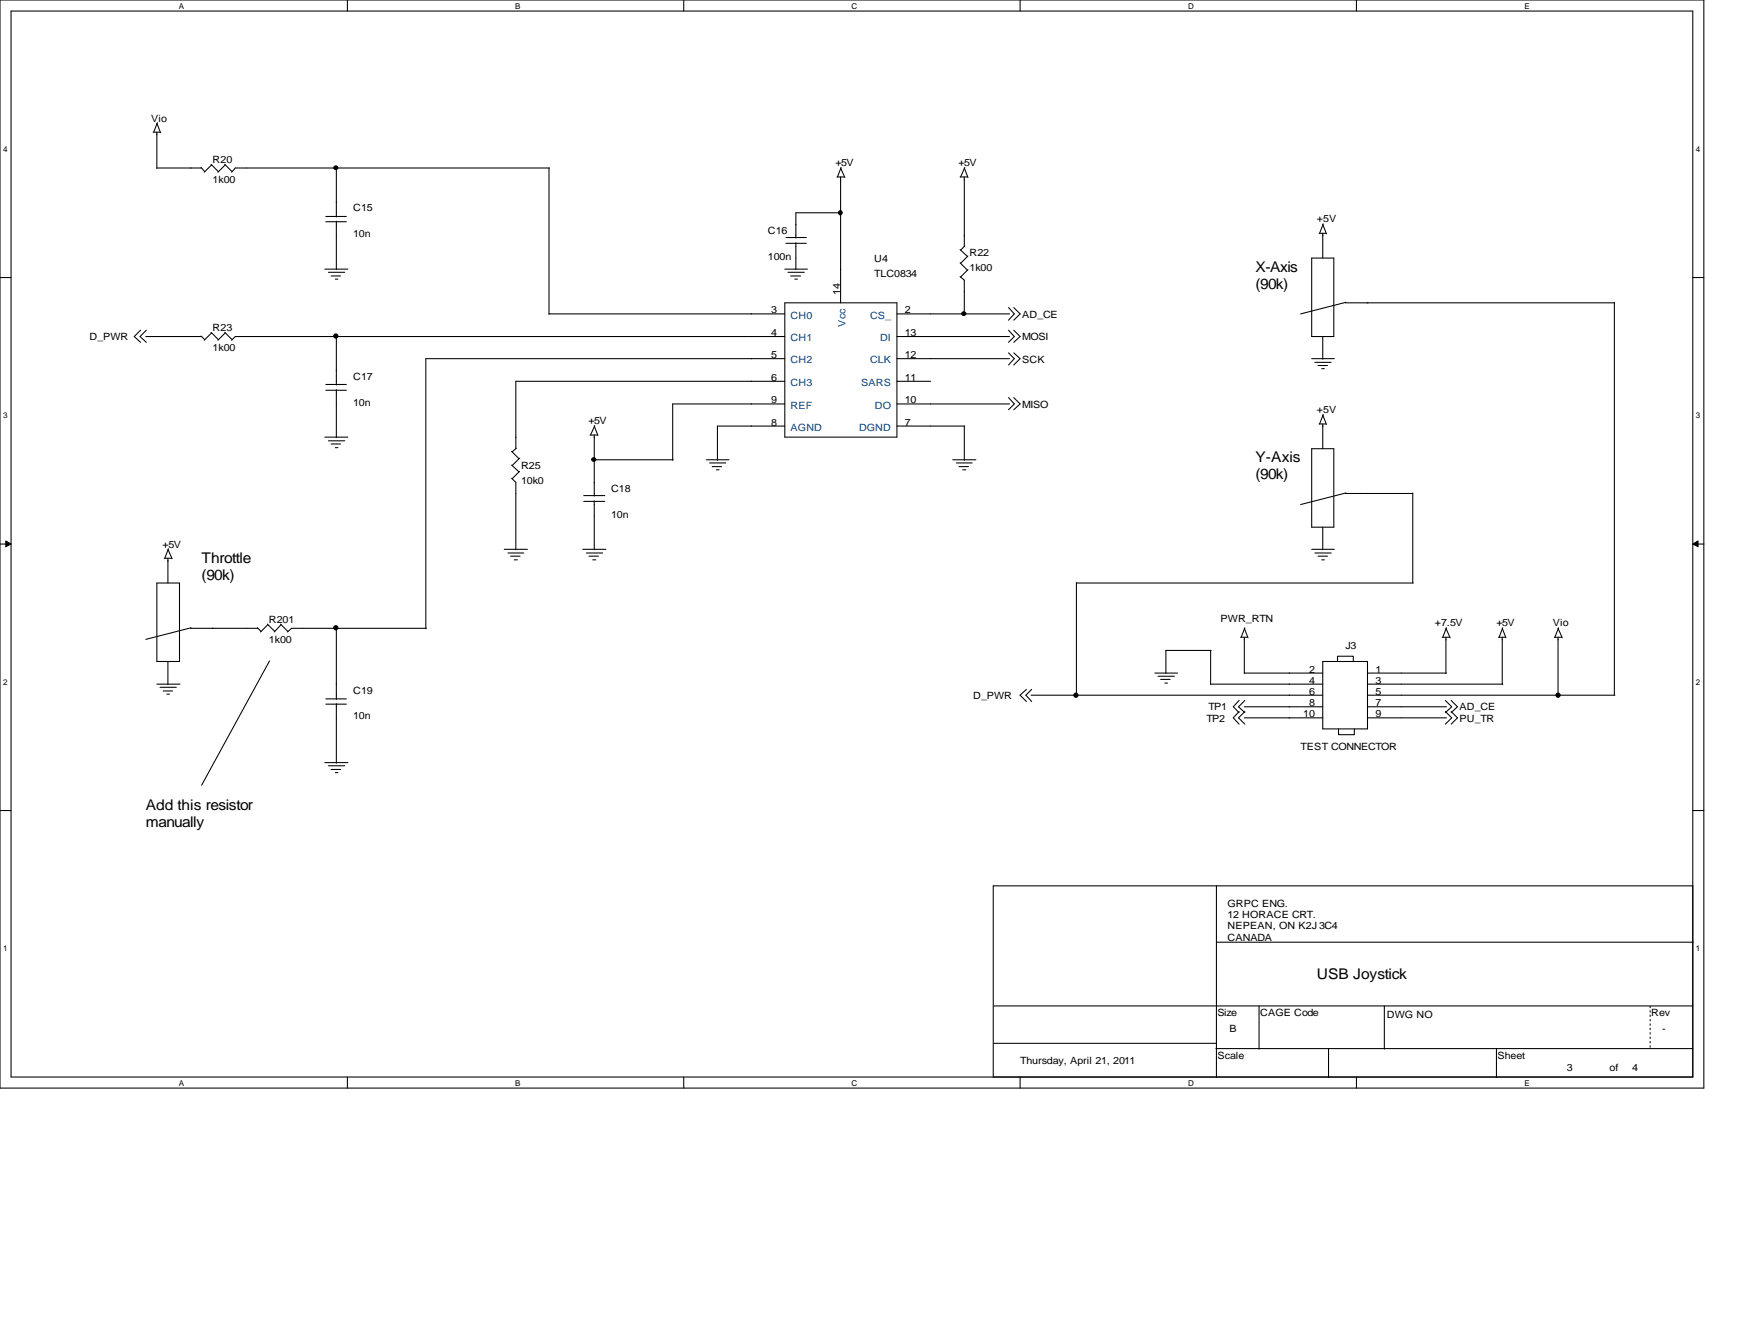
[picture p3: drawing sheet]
<svg xmlns="http://www.w3.org/2000/svg" width="279mm" height="216mm" viewBox="0 0 279 216" stroke-linecap="round" stroke-linejoin="round" font-family="sans-serif">
<path d="M0 0h274.1v174.9h-274.1zM1.8 1.8h270.5v171.3h-270.5z" fill="none" stroke="#000" stroke-width=".17"/>
<g fill="#fff">
<path d="M28.8 .3h.7v1.3h-.7z"/>
<path d="M28.8 173.4h.7v1.4h-.7z"/>
</g>
<path d="M55.9 0v1.8M55.9 173.1v1.8" fill="none" stroke="#000" stroke-width=".17"/>
<g fill="#fff">
<path d="M82.9 .3h.8v1.3h-.8z"/>
<path d="M82.9 173.4h.8v1.4h-.8z"/>
</g>
<path d="M110 0v1.8M110 173.1v1.8" fill="none" stroke="#000" stroke-width=".17"/>
<g fill="#fff">
<path d="M137 .3h.8v1.3h-.8z"/>
<path d="M137 173.4h.8v1.4h-.8z"/>
</g>
<path d="M164.1 0v1.8M164.1 173.1v1.8" fill="none" stroke="#000" stroke-width=".17"/>
<g fill="#fff">
<path d="M191.1 .3h.8v1.3h-.8z"/>
<path d="M191.1 173.4h.8v1.4h-.8z"/>
</g>
<path d="M218.2 0v1.8M218.2 173.1v1.8" fill="none" stroke="#000" stroke-width=".17"/>
<g fill="#fff">
<path d="M245.2 .3h.8v1.3h-.8z"/>
<path d="M245.2 173.4h.8v1.4h-.8z"/>
<path d="M.5 23.2h.6v1.4h-.6z"/>
<path d="M272.8 23.2h.6v1.4h-.6z"/>
<path d="M.5 66h.6v1.4h-.6z"/>
<path d="M272.8 66h.6v1.4h-.6z"/>
</g>
<path d="M0 44.6h1.8M272.3 44.6h1.8" fill="none" stroke="#000" stroke-width=".17"/>
<g fill="#fff">
<path d="M.5 108.9h.6v1.3h-.6z"/>
<path d="M272.8 108.9h.6v1.3h-.6z"/>
</g>
<path d="M0 87.5h1.8M272.3 87.5h1.8" fill="none" stroke="#000" stroke-width=".17"/>
<path d="M.9 87l.9 .5-.9 .4zM272.3 87.5l.8-.5v.9z" fill="#000" stroke="#000" stroke-width=".16"/>
<g fill="#fff">
<path d="M.5 151.7h.6v1.4h-.6z"/>
<path d="M272.8 151.7h.6v1.4h-.6z"/>
</g>
<g fill="none" stroke="#000" stroke-width=".17">
<path d="M25.2 19.8l.6 1.5M25.3 19.7l-.6 1.6M24.6 21.3h1.1M25.2 21.3v5.8M25.2 27h7.2M32.3 26.9l.6 .7M34 26.4l1.1 1.2M34 26.5l-1.1 1.2M36.2 26.4l1.1 1.2M36.2 26.5l-1.1 1.2M52.4 34.8h3.3M52.4 35.6h3.3"/>
<path d="M54.1 27v7.9M54.1 35.6v7.7M88.3 27v23.5M88.4 27h-50.6l-.5 .7M126.4 39.1h3.3M126.4 38.2h3.3M128 39v4.3M134.6 28.4h1.2M135.2 27l.7 1.5M135.2 28.4v20.3M135.3 26.9l-.6 1.5M135.3 34.2h-7.3v4.1"/>
<path d="M154.4 28.4h1.2M155.1 27l.6 1.5M155.1 28.4v11.2M155.2 26.9l-.7 1.5M155.2 39.5l-.7 .7M212.2 37.5h1.1M212.8 37.5v4M212.8 36.1l.6 1.5M212.9 36l-.6 1.5M22.6 53.1l-1 1 1 .9M23.5 54.1h8.9M23.5 53.1l-1 1 1 .9"/>
<path d="M32.3 54l.6 .6M34 53.4l1.1 1.2M34 53.5l-1.1 1.2M36.2 53.4l1.1 1.2M36.2 53.5l-1.1 1.2M52.2 43.3h3.8M52.8 43.8h2.7M53.3 44.4h1.5M53.9 44.9h.5M54.1 54.1v7.8M88.3 50.5h37.9M126.2 48.7h18.1v21.6h-18.1z"/>
<path d="M126.2 54.1h-88.4l-.5 .6M126.2 43.3h3.7M126.2 57.7h-57.7v43.4M126.7 43.8h2.7M127.2 44.4h1.6M127.8 44.9h.5M144.3 54.1h18.1M144.3 57.7h18.1M144.3 50.5h18.1M154.4 44.4l.7 .6v5.5M154.4 42.2l1.2 1.2M154.4 40.1l1.2 1.1"/>
<path d="M155.7 43.3l-1.2 1.2M155.7 41.1l-1.2 1.2M162.2 49.4l1 1.1-1 1M162.2 56.7l1 1-1 1M162.2 53.1l1 1-1 .9M163.1 49.4l1 1.1-1 1M163.1 56.7l1 1-1 1M163.1 53.1l1 1-1 .9M211 41.5h3.5v12.6h-3.5zM211 57.7h3.6M211.5 58.3h2.6M212 58.8h1.5"/>
<path d="M212.6 59.3h.4M212.8 54.1v3.6M216.4 48.7h43.3M216.5 48.6l-7.3 1.9M259.7 48.6v63.2M52.2 70.3h3.8M52.4 61.8h3.3M52.4 62.7h3.3M52.8 70.9h2.7M53.3 71.4h1.5M53.9 72h.5M54.1 62.7v7.7"/>
<path d="M82.3 76.9l.7 .7v10.8M82.3 74.8l1.2 1.1M82.3 72.6l1.2 1.1M83.1 72.1l-.7 .5M83.6 75.8l-1.2 1.2M83.6 73.7l-1.2 1.1M93.9 79.7h3.4M94.9 69.9h1.2M95.6 73.9h12.7M95.6 68.5l.6 1.5M95.6 69.9v9.9M95.7 68.4l-.7 1.5"/>
<path d="M113.6 73.9h3.7M114.1 74.4h2.7M114.6 75h1.5M115.2 75.5h.5M126.2 61.3h-43.2v10.8M126.2 68.5h-10.8v5.5M126.2 64.9h-18v9.1M144.3 61.3h5.4M144.3 68.5h10.9M144.3 64.9h18.1M153.2 73.9h3.8M153.8 74.4h2.6"/>
<path d="M154.3 75h1.5M154.9 75.5h.5M155.1 68.5v5.5M162.2 63.9l1 1-1 1M163.1 63.9l1 1-1 1M211 72.1h3.5v12.7h-3.5zM212.2 68.2h1.1M212.8 68.2v3.9M212.8 66.7l.6 1.5M212.9 66.6l-.6 1.6M216.4 79.3h10.8M216.5 79.2l-7.3 1.9"/>
<path d="M227.2 79.2v14.5M25.2 93.7h3.7v12.6h-3.7zM26.4 89.7h1.2M27 89.7v4M27 88.3l.7 1.5M27.1 88.2l-.6 1.5M81.1 88.3h3.7M81.7 88.9h2.5M82.1 89.4h1.6M82.7 90h.5M93.7 88.3h3.8M93.9 80.6h3.4"/>
<path d="M94.3 88.9h2.6M94.7 89.4h1.6M95.3 90h.5M95.6 80.5v7.9M173.1 93.7h54.2M173.1 93.6v18.2M211 88.3h3.6M211.5 88.9h2.6M212 89.4h1.5M212.6 90h.4M212.8 84.8v3.6M25.2 110h3.8"/>
<path d="M25.7 110.5h2.7M26.2 111.1h1.6M26.8 111.6h.5M27 106.3v3.8M30.6 101h10.9M30.7 100.9l-7.2 1.9M41.4 100.9l.6 .6M43 100.3l1.2 1.2M43.1 100.4l-1.2 1.2M43.3 106.3l-10.9 19.9M45.1 100.3l1.2 1.2M45.2 100.4l-1.1 1.2"/>
<path d="M52.4 112.4h3.3M52.4 113.2h3.3M54.1 101v11.4M54.1 113.1v9.6M68.6 101h-21.7l-.7 .6M165.1 110.8l-1 1 1 1M165.9 111.8h46.9M165.9 110.8l-.9 1 .9 1M185.8 108.2h3.6M186.3 108.7h2.6M186.7 109.2h1.5M187.4 109.8h.4"/>
<path d="M194.7 110h18.1M194.7 104.6v5.5M194.8 104.6h-7.3v3.7M199.3 112.6l-.9 1 .9 1M199.3 114.4l-.9 1 .9 1M199.6 102.4h1.1M200.2 108.2h12.6M200.2 101l.5 1.5M200.2 102.4v5.9M200.2 113.6h12.6M200.2 115.4h12.6M200.2 112.6l-1 1 1 1"/>
<path d="M200.2 114.4l-1 1 1 1M200.2 100.9l-.6 1.5M212.8 106.3h7.2v10.9h-7.2zM215.1 106.3v-.8h2.6v.8M215.3 117.2v.9h2.5v-.9M220 108.2h12.7M220 110h21.7M220 111.8h39.8M220 113.6h12.7M220 115.4h12.7M232 102.4h1.2M232.5 114.4l1 1-1 1"/>
<path d="M232.5 112.6l1 1-1 1M232.6 101l.7 1.5M232.6 102.4v5.9M232.7 100.9l-.6 1.5M233.4 114.4l1 1-1 1M233.4 112.6l1 1-1 1M241 102.4h1.1M241.6 101l.6 1.5M241.6 102.4v7.7M241.7 100.9l-.6 1.5M250 102.4h1.2M250.6 101l.7 1.5"/>
<path d="M250.6 102.4v9.4M250.7 100.9l-.6 1.5M0 130.3h1.8M52.2 122.6h3.8M52.8 123.1h2.7M53.3 123.7h1.5M53.9 124.2h.5M272.3 130.3h1.8M159.8 142.4h112.5v30.7h-112.5zM195.7 151.5h76.7M195.7 142.4v30.8M159.9 167.7h35.8"/>
<path d="M159.9 161.7h112.4M195.6 168.6h76.7M202.5 161.7v7M213.7 168.6v4.6M222.7 161.7v7M240.7 168.6v4.6"/>
</g>
<path d="M265.4 161.7v7" fill="none" stroke="#000" stroke-width=".16" stroke-dasharray=".4 .4 .4 .4 .4 .4 .4 .4" stroke-linecap="butt"/>
<g fill="#000" stroke="#000" stroke-width=".17">
<circle cx="54" cy="27" r=".32"/>
<circle cx="135.1" cy="34.2" r=".32"/>
<circle cx="54" cy="54" r=".34"/>
<circle cx="155" cy="50.4" r=".32"/>
<circle cx="95.5" cy="73.9" r=".32"/>
<circle cx="54" cy="100.9" r=".34"/>
<circle cx="173.1" cy="111.8" r=".34"/>
<circle cx="250.6" cy="111.8" r=".34"/>
</g>
<g font-size="2.4">
<text x="201.9" y="43.7">X-Axis</text>
<text x="201.9" y="46.4">(90k)</text>
<text x="201.9" y="74.3">Y-Axis</text>
<text x="201.9" y="77">(90k)</text>
<text x="32.4" y="90.5">Throttle</text>
<text x="32.4" y="93.2">(90k)</text>
<text x="23.5" y="130.2">Add this resistor</text>
<text x="23.5" y="132.9">manually</text>
<text x="211.8" y="157.3">USB Joystick</text>
</g>
<g font-size="1.6">
<text x="24.3" y="19.6">Vio</text>
<text x="34.2" y="26.2">R20</text>
<text x="34.2" y="29.5">1k00</text>
<text x="134.4" y="26.8">+5V</text>
<text x="154.2" y="26.8">+5V</text>
<text x="56.8" y="34">C15</text>
<text x="211.8" y="35.7">+5V</text>
<text x="56.8" y="38.1">10n</text>
<text x="123.5" y="37.6">C16</text>
<text x="123.5" y="41.7">100n</text>
<text x="156" y="41.1">R22</text>
<text x="135.1" y="47.4" transform="rotate(-90 135.1 47.4)">14</text>
<text x="140.6" y="42.1">U4</text>
<text x="140.6" y="44.4">TLC0834</text>
<text x="156" y="43.5">1k00</text>
<text x="34.2" y="53.3">R23</text>
<text x="124" y="50.4">3</text>
<text x="145.5" y="50.4">2</text>
<text x="164.4" y="51.1">AD_CE</text>
<text x="14.4" y="54.7">D_PWR</text>
<text x="34.2" y="56.5">1k00</text>
<text x="124" y="54">4</text>
<text x="124" y="57.6">5</text>
<text x="145.5" y="54">13</text>
<text x="145.5" y="57.6">12</text>
<text x="164.4" y="58.3">SCK</text>
<text x="164.4" y="54.7">MOSI</text>
<text x="56.8" y="61">C17</text>
<text x="56.8" y="65.2">10n</text>
<text x="124" y="61.2">6</text>
<text x="124" y="64.9">9</text>
<text x="145.5" y="61.2">11</text>
<text x="145.5" y="64.9">10</text>
<text x="164.4" y="65.5">MISO</text>
<text x="94.7" y="68.2">+5V</text>
<text x="124" y="68.4">8</text>
<text x="145.5" y="68.4">7</text>
<text x="211.8" y="66.5">+5V</text>
<text x="83.8" y="75.4">R25</text>
<text x="83.8" y="77.8">10k0</text>
<text x="98.3" y="79.1">C18</text>
<text x="98.3" y="83.2">10n</text>
<text x="26.2" y="88.1">+5V</text>
<text x="43.3" y="100.2">R201</text>
<text x="196.3" y="100">PWR_RTN</text>
<text x="230.8" y="100.7">+7.5V</text>
<text x="240.7" y="100.7">+5V</text>
<text x="249.8" y="100.7">Vio</text>
<text x="43.3" y="103.4">1k00</text>
<text x="216.4" y="104.3">J3</text>
<text x="56.8" y="111.5">C19</text>
<text x="156.5" y="112.4">D_PWR</text>
<text x="210.6" y="108.1">2</text>
<text x="210.6" y="109.9">4</text>
<text x="210.6" y="111.7">6</text>
<text x="210.6" y="113.5">8</text>
<text x="221.2" y="108.1">1</text>
<text x="221.2" y="109.9">3</text>
<text x="221.2" y="111.7">5</text>
<text x="221.2" y="113.5">7</text>
<text x="56.8" y="115.7">10n</text>
<text x="194.1" y="116">TP2</text>
<text x="194.4" y="114.2">TP1</text>
<text x="209.6" y="115.3">10</text>
<text x="221.2" y="115.3">9</text>
<text x="234.8" y="116">PU_TR</text>
<text x="234.8" y="114.2">AD_CE</text>
<text x="209.2" y="120.6">TEST CONNECTOR</text>
<text x="197.4" y="145.8">GRPC ENG.</text>
<text x="197.4" y="147.6">12 HORACE CRT.</text>
<text x="197.4" y="149.4">NEPEAN, ON K2J 3C4</text>
<text x="197.4" y="151.2">CANADA</text>
<text x="195.8" y="163.4">Size</text>
<text x="197.8" y="165.9">B</text>
<text x="202.7" y="163.4">CAGE Code</text>
<text x="223.1" y="163.7">DWG NO</text>
<text x="265.6" y="163.4">Rev</text>
<text x="267.4" y="165.9">-</text>
<text x="164.1" y="171">Thursday, April 21, 2011</text>
<text x="195.8" y="170.3">Scale</text>
<text x="240.9" y="170.3">Sheet</text>
<text x="252.1" y="172.1">3</text>
<text x="258.9" y="172.1">of</text>
<text x="262.6" y="172.1">4</text>
</g>
<g font-size="1.6" fill="#004080">
<text x="127.2" y="51.2">CH0</text>
<text x="136" y="52.5" transform="rotate(-90 136 52.5)">Vcc</text>
<text x="140" y="51.2">CS_</text>
<text x="127.2" y="54.9">CH1</text>
<text x="127.2" y="58.4">CH2</text>
<text x="140" y="58.4">CLK</text>
<text x="141.6" y="54.9">DI</text>
<text x="127.2" y="62.1">CH3</text>
<text x="127.2" y="65.7">REF</text>
<text x="138.5" y="62.1">SARS</text>
<text x="140.7" y="65.7">DO</text>
<text x="127.2" y="69.3">AGND</text>
<text x="138.2" y="69.3">DGND</text>
</g>
<g font-size="1.3">
<text x="28.8" y="1.4">A</text>
<text x="82.9" y="1.4">B</text>
<text x="137" y="1.4">C</text>
<text x="191.1" y="1.4">D</text>
<text x="245.2" y="1.4">E</text>
<text x=".5" y="24.4">4</text>
<text x="272.8" y="24.4">4</text>
<text x=".5" y="67.2">3</text>
<text x="272.8" y="67.2">3</text>
<text x=".5" y="110.1">2</text>
<text x="272.8" y="110.1">2</text>
<text x=".5" y="152.9">1</text>
<text x="272.8" y="152.9">1</text>
<text x="28.8" y="174.6">A</text>
<text x="82.9" y="174.6">B</text>
<text x="137" y="174.6">C</text>
<text x="191.1" y="174.6">D</text>
<text x="245.2" y="174.6">E</text>
</g>
</svg>
